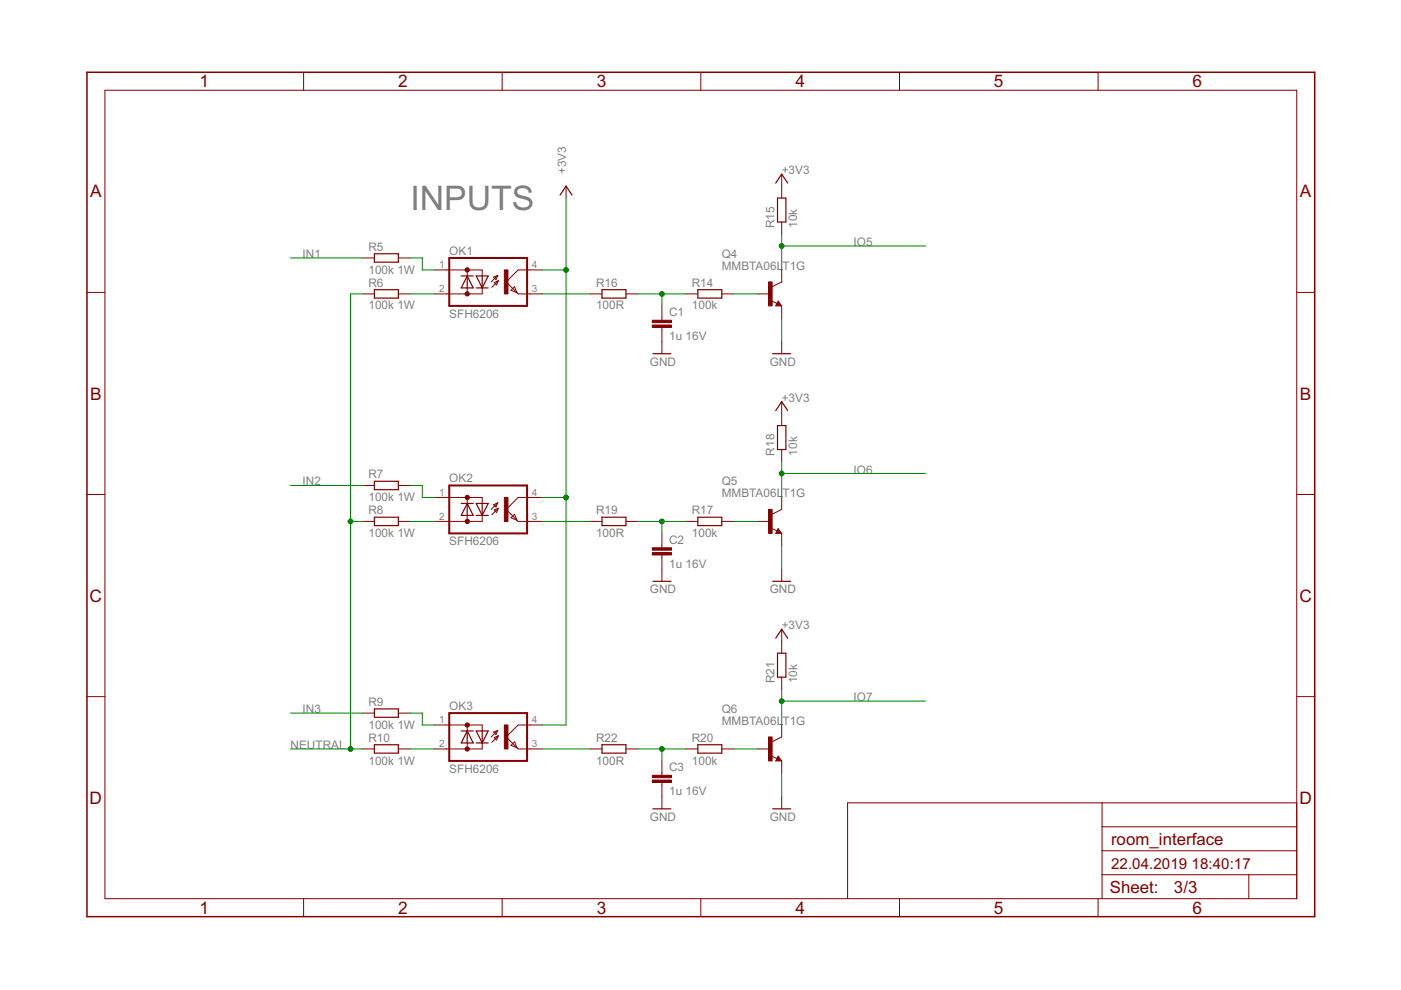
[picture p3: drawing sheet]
<svg xmlns="http://www.w3.org/2000/svg" width="297mm" height="210mm" viewBox="0 0 297 210" stroke-linecap="round" stroke-linejoin="round" font-family="sans-serif">
<g fill="none" stroke="#800000" stroke-width=".21">
<path d="M22.2 19.1h252.7v171.4h-252.7zM64.4 15.3v3.8M106.5 15.3v3.8M148.6 15.3v3.8M190.7 15.3v3.8M232.8 15.3v3.8M120 39.5v2.5M165.7 36.9v5.1M76.9 54.7h2.5M84.5 54.7h2.5M92.1 57.2h10.1v1.3M99.1 57.2v1.3"/>
<path d="M104.6 58.8l.9-.4-.3 .9zM104.8 59.9l.9-.4-.4 .9zM105.5 58.4l-1.4 1.4M105.7 59.5l-1.4 1.4M114.9 57.2h-5l-2.6 2.6 2.6 2.5h5M165.7 47.1v2.5M165.7 57.2v2.6l-2 1M18.4 62h3.8M76.9 62.3h2.5M84.5 62.3h2.5M99.1 61v1.3M102.2 61v1.3h-10.1"/>
<path d="M109.1 60.8l.5 1.3-1.3-.5zM125.1 62.3h2.5M132.7 62.3h2.6M140.3 64.9v3M140.3 69.4v5.6M145.4 62.3h2.6M153 62.3h2.6M160.7 62.3h2.5M163.5 63.7l1.2 .6M165 63.8l.7 1.1h-1.2zM165.7 64.9v2.5M165.7 72.5v2.5"/>
<path d="M274.9 62h3.8M165.7 85.2v5M165.7 95.3v2.6M18.4 104.8h3.8M76.9 110.6h2.5M76.9 102.9h2.5M84.5 110.6h2.5M84.5 102.9h2.5M92.1 105.5h10.1v1.2M99.1 105.5v1.2M99.1 109.3v1.3M102.2 109.3v1.3h-10.1"/>
<path d="M104.6 107l.9-.4-.3 .9zM104.8 108.1l.9-.3-.4 .8zM105.5 106.6l-1.4 1.4M105.7 107.8l-1.4 1.4M109.1 109l.5 1.3-1.3-.5zM114.9 105.5h-5l-2.6 2.5 2.6 2.6h5M125.1 110.6h2.5M132.7 110.6h2.6M140.3 113.1v3M140.3 117.7v5.6M145.4 110.6h2.6M153 110.6h2.6"/>
<path d="M160.7 110.6h2.5M163.5 112l1.2 .6M165 112.1l.7 1h-1.2zM165.7 105.5v2.5l-2 1M165.7 113.1v2.5M274.9 104.8h3.8M165.7 120.7v2.6M165.7 133.4v5.1M18.4 147.7h3.8M76.9 158.8h2.5M76.9 151.2h2.5M84.5 158.8h2.5"/>
<path d="M84.5 151.2h2.5M92.1 153.7h10.1v1.3M99.1 153.7v1.3M99.1 157.5v1.3M102.2 157.5v1.3h-10.1M104.6 155.2l.9-.3-.3 .8zM104.8 156.4l.9-.4-.4 .9zM105.5 154.9l-1.4 1.4M105.7 156l-1.4 1.4M109.1 157.3l.5 1.2-1.3-.5zM114.9 153.7h-5l-2.6 2.6 2.6 2.5h5M125.1 158.8h2.5"/>
<path d="M132.7 158.8h2.6M145.4 158.8h2.6M153 158.8h2.6M160.7 158.8h2.5M165.7 143.6v2.5M165.7 153.7v2.6l-2 1M274.9 147.7h3.8M140.3 161.3v3.1M140.3 165.9v5.6M163.5 160.2l1.2 .6M165 160.3l.7 1h-1.2zM165.7 161.3v2.6"/>
<path d="M165.7 169v2.5M233.7 170.2v20.3M233.7 175.3h41.2M274.9 170.2h-95.2v20.3M64.4 190.5v3.9M106.5 190.5v3.9M148.6 190.5v3.9M190.7 190.5v3.9M232.8 190.5v3.9M233.7 185.5h41.2M233.7 180.4h41.2M264.8 185.5v5"/>
</g>
<path d="M18.4 15.3h260.3v179.1h-260.3z" fill="none" stroke="#800000" stroke-width=".32"/>
<path d="M95.2 54.7h16.6v10.2h-16.6zM95.2 102.9h16.6v10.2h-16.6zM95.2 151.2h16.6v10.1h-16.6z" fill="none" stroke="#800000" stroke-width=".42"/>
<g fill="none" stroke="#800000" stroke-width=".25">
<path d="M164.5 38.8l1.2-1.9 1.3 1.9M79.4 53.8h5.1v1.8h-5.1zM97.8 58.5h2.5M99.1 58.5l1.2 2.5h-2.5zM99.1 58.5v2.5M101 58.5h2.5l-1.3 2.5zM102.2 58.5v2.5M118.7 41.4l1.3-1.9 1.3 1.9M164.8 42h1.8v5.1h-1.8zM79.4 61.4h5.1v1.8h-5.1zM101 61h2.5M127.6 61.4h5.1v1.8h-5.1z"/>
<path d="M138.4 75h3.8M148 61.4h5v1.8h-5zM163.8 75h3.8M165 64.3l.1 .3h-.4l.3-.5 .5 .6h-.8M164.5 87.1l1.2-1.9 1.3 1.9M164.8 90.2h1.8v5.1h-1.8zM79.4 102h5.1v1.8h-5.1zM79.4 109.7h5.1v1.7h-5.1zM97.8 106.7h2.5M99.1 106.7v2.6M99.1 106.7l1.2 2.6h-2.5zM101 106.7h2.5l-1.3 2.6z"/>
<path d="M101 109.3h2.5M102.2 106.7v2.6M127.6 109.7h5.1v1.7h-5.1zM148 109.7h5v1.7h-5zM165 112.6l.1 .2h-.4l.3-.5 .5 .7h-.8M138.4 123.3h3.8M163.8 123.3h3.8M164.5 135.3l1.2-1.9 1.3 1.9M164.8 138.5h1.8v5.1h-1.8zM79.4 150.3h5.1v1.8h-5.1zM79.4 157.9h5.1v1.8h-5.1zM97.8 155h2.5"/>
<path d="M99.1 155v2.5M99.1 155l1.2 2.5h-2.5zM101 155h2.5l-1.3 2.5zM101 157.5h2.5M102.2 155v2.5M127.6 157.9h5.1v1.8h-5.1zM148 157.9h5v1.8h-5zM138.4 171.5h3.8M163.8 171.5h3.8M165 160.8l.1 .3h-.4l.3-.5 .5 .6h-.8"/>
</g>
<g fill="#800000" stroke="#800000" stroke-width=".21">
<path d="M98.7 57a.46 .46 0 0 1 .7-.1 .46 .46 0 0 1-.2 .8 .46 .46 0 0 1-.6-.5h.5h-.5z" fill-rule="evenodd"/>
<path d="M98.7 62.1a.46 .46 0 0 1 .7-.1 .46 .46 0 0 1-.2 .7 .46 .46 0 0 1-.6-.4h.5h-.5z" fill-rule="evenodd"/>
<path d="M98.7 105.2a.46 .46 0 0 1 .7 0 .46 .46 0 0 1-.2 .7 .46 .46 0 0 1-.6-.4h.5h-.5z" fill-rule="evenodd"/>
<path d="M98.7 110.3a.46 .46 0 0 1 .7 0 .46 .46 0 0 1-.2 .7 .46 .46 0 0 1-.6-.4h.5h-.5z" fill-rule="evenodd"/>
<path d="M98.7 153.5a.46 .46 0 0 1 .7-.1 .46 .46 0 0 1-.2 .8 .46 .46 0 0 1-.6-.5h.5h-.5z" fill-rule="evenodd"/>
<path d="M98.7 158.6a.46 .46 0 0 1 .7-.1 .46 .46 0 0 1-.2 .7 .46 .46 0 0 1-.6-.4h.5h-.5z" fill-rule="evenodd"/>
</g>
<g fill="#800000" stroke="#800000" stroke-width=".21">
<path d="M106.9 57.2h.8v5.1h-.8z"/>
<path d="M106.9 105.5h.8v5.1h-.8z"/>
<path d="M106.9 153.7h.8v5.1h-.8z"/>
<path d="M162.9 59.8h.8v5.1h-.8z"/>
<path d="M138.3 68.9h4.1v.5h-4.1z"/>
<path d="M138.3 67.9h4.1v.5h-4.1z"/>
<path d="M162.9 108h.8v5.1h-.8z"/>
<path d="M138.3 117.2h4.1v.5h-4.1z"/>
<path d="M138.3 116.1h4.1v.5h-4.1z"/>
<path d="M162.9 156.3h.8v5h-.8z"/>
<path d="M138.3 165.4h4.1v.5h-4.1z"/>
<path d="M138.3 164.4h4.1v.5h-4.1z"/>
</g>
<g fill="none" stroke="#008000" stroke-width=".21">
<path d="M61.6 54.7h15.3M87 54.7h2.5v2.5h2.6M114.9 57.2h5.1M120 42v111.7h-5.1M165.7 49.6v7.6M165.7 52.2h30.5M76.9 62.3h-2.6v96.5M87 62.3h5.1M114.9 62.3h10.2M135.3 62.3h10.1M140.3 62.3v2.6M155.6 62.3h5.1"/>
<path d="M165.7 67.4v5.1M165.7 97.9v7.6M61.6 102.9h15.3M74.3 110.6h2.6M87 102.9h2.5v2.6h2.6M87 110.6h5.1M114.9 105.5h5.1M114.9 110.6h10.2M135.3 110.6h10.1M140.3 110.6v2.5M155.6 110.6h5.1M165.7 115.6v5.1"/>
<path d="M165.7 100.4h30.5M61.6 151.2h15.3M61.6 158.8h15.3M87 151.2h2.5v2.5h2.6M87 158.8h5.1M114.9 158.8h10.2M135.3 158.8h10.1M140.3 158.8v2.5M155.6 158.8h5.1M165.7 146.1v7.6M165.7 148.7h30.5M165.7 163.9v5.1"/>
</g>
<g fill="#008000" stroke="#008000" stroke-width=".21">
<circle cx="74.3" cy="110.6" r=".51"/>
<circle cx="74.3" cy="158.8" r=".51"/>
<circle cx="120" cy="57.2" r=".51"/>
<circle cx="120" cy="105.5" r=".51"/>
<circle cx="165.7" cy="52.2" r=".51"/>
<circle cx="140.3" cy="62.3" r=".51"/>
<circle cx="165.7" cy="100.4" r=".51"/>
<circle cx="140.3" cy="110.6" r=".51"/>
<circle cx="165.7" cy="148.7" r=".51"/>
<circle cx="140.3" cy="158.8" r=".51"/>
</g>
<text font-size="8" fill="#808080" x="87" y="44.5">INPUTS</text>
<g font-size="4.1" fill="#800000">
<text x="42.3" y="18.5">1</text>
<text x="84.4" y="18.5">2</text>
<text x="126.5" y="18.5">3</text>
<text x="168.6" y="18.5">4</text>
<text x="210.7" y="18.5">5</text>
<text x="252.9" y="18.5">6</text>
<text x="19.1" y="41.9">A</text>
<text x="275.6" y="41.9">A</text>
<text x="19.1" y="84.7">B</text>
<text x="275.6" y="84.7">B</text>
<text x="19" y="127.6">C</text>
<text x="275.5" y="127.6">C</text>
<text x="19" y="170.4">D</text>
<text x="275.5" y="170.4">D</text>
<text x="42.3" y="193.7">1</text>
<text x="84.4" y="193.7">2</text>
<text x="126.5" y="193.7">3</text>
<text x="168.6" y="193.7">4</text>
<text x="210.7" y="193.7">5</text>
<text x="252.9" y="193.7">6</text>
</g>
<g font-size="4" fill="#800000">
<text x="235.6" y="179.1">room_interface</text>
<text x="235.3" y="189.4">Sheet:</text>
<text x="248.9" y="189.3">3/3</text>
</g>
<g font-size="3.6" fill="#800000">
<text x="235.6" y="184.2">22.04.2019</text>
<text x="252.6" y="184.2">18:40:17</text>
</g>
<g font-size="2.8" fill="#808080">
<text x="120" y="36.9" transform="rotate(-90 120 36.9)">+3V3</text>
<text x="165.7" y="36.9">+3V3</text>
<text x="78.1" y="53.2">R5</text>
<text x="164.2" y="48.3" transform="rotate(-90 164.2 48.3)">R15</text>
<text x="169" y="48.3" transform="rotate(-90 169 48.3)">10k</text>
<text x="181" y="52.1">IO5</text>
<text x="64.1" y="54.7">IN1</text>
<text x="78.1" y="58">100k 1W</text>
<text x="95.3" y="54.1">OK1</text>
<text x="153" y="57.2">MMBTA06L</text>
<text x="153" y="54.7">Q4</text>
<text x="165.9" y="57.2">T1G</text>
<text x="78.1" y="65.6">100k 1W</text>
<text x="78.1" y="60.8">R6</text>
<text x="126.4" y="65.6">100R</text>
<text x="126.4" y="60.8">R16</text>
<text x="146.7" y="65.6">100k</text>
<text x="146.7" y="60.8">R14</text>
<text x="95.3" y="67.4">SFH6206</text>
<text x="141.9" y="67">C1</text>
<text x="137.8" y="77.5">GND</text>
<text x="141.9" y="72.1">1u 16V</text>
<text x="163.2" y="77.5">GND</text>
<text x="165.7" y="85.2">+3V3</text>
<text x="78.1" y="101.4">R7</text>
<text x="164.2" y="96.6" transform="rotate(-90 164.2 96.6)">R18</text>
<text x="169" y="96.6" transform="rotate(-90 169 96.6)">10k</text>
<text x="181" y="100.4">IO6</text>
<text x="64.1" y="102.9">IN2</text>
<text x="78.1" y="106.2">100k 1W</text>
<text x="95.3" y="102.3">OK2</text>
<text x="153" y="105.5">MMBTA06L</text>
<text x="153" y="102.9">Q5</text>
<text x="165.9" y="105.5">T1G</text>
<text x="78.1" y="113.9">100k 1W</text>
<text x="78.1" y="109.1">R8</text>
<text x="126.4" y="113.9">100R</text>
<text x="126.4" y="109.1">R19</text>
<text x="146.7" y="113.9">100k</text>
<text x="146.7" y="109.1">R17</text>
<text x="95.3" y="115.6">SFH6206</text>
<text x="141.9" y="115.3">C2</text>
<text x="137.8" y="125.8">GND</text>
<text x="141.9" y="120.3">1u 16V</text>
<text x="163.2" y="125.8">GND</text>
<text x="165.7" y="133.4">+3V3</text>
<text x="78.1" y="149.7">R9</text>
<text x="164.2" y="144.8" transform="rotate(-90 164.2 144.8)">R21</text>
<text x="169" y="144.8" transform="rotate(-90 169 144.8)">10k</text>
<text x="181" y="148.6">IO7</text>
<text x="64.1" y="151.2">IN3</text>
<text x="78.1" y="154.5">100k 1W</text>
<text x="95.3" y="150.5">OK3</text>
<text x="153" y="153.7">MMBTA06L</text>
<text x="153" y="151.2">Q6</text>
<text x="165.9" y="153.7">T1G</text>
<text x="61.6" y="158.8">NEUTRAL</text>
<text x="78.1" y="157.3">R10</text>
<text x="126.4" y="157.3">R22</text>
<text x="146.7" y="157.3">R20</text>
<text x="78.1" y="162.1">100k 1W</text>
<text x="95.3" y="163.9">SFH6206</text>
<text x="126.4" y="162.1">100R</text>
<text x="141.9" y="163.5">C3</text>
<text x="146.7" y="162.1">100k</text>
<text x="141.9" y="168.6">1u 16V</text>
<text x="137.8" y="174">GND</text>
<text x="163.2" y="174">GND</text>
</g>
<g font-size="2.4" fill="#808080">
<text x="93.1" y="56.9">1</text>
<text x="112.8" y="56.9">4</text>
<text x="93.1" y="62">2</text>
<text x="112.8" y="62">3</text>
<text x="93.1" y="105.1">1</text>
<text x="112.8" y="105.1">4</text>
<text x="93.1" y="110.2">2</text>
<text x="112.8" y="110.2">3</text>
<text x="93.1" y="153.4">1</text>
<text x="112.8" y="153.4">4</text>
<text x="93.1" y="158.4">2</text>
<text x="112.8" y="158.4">3</text>
</g>
</svg>
